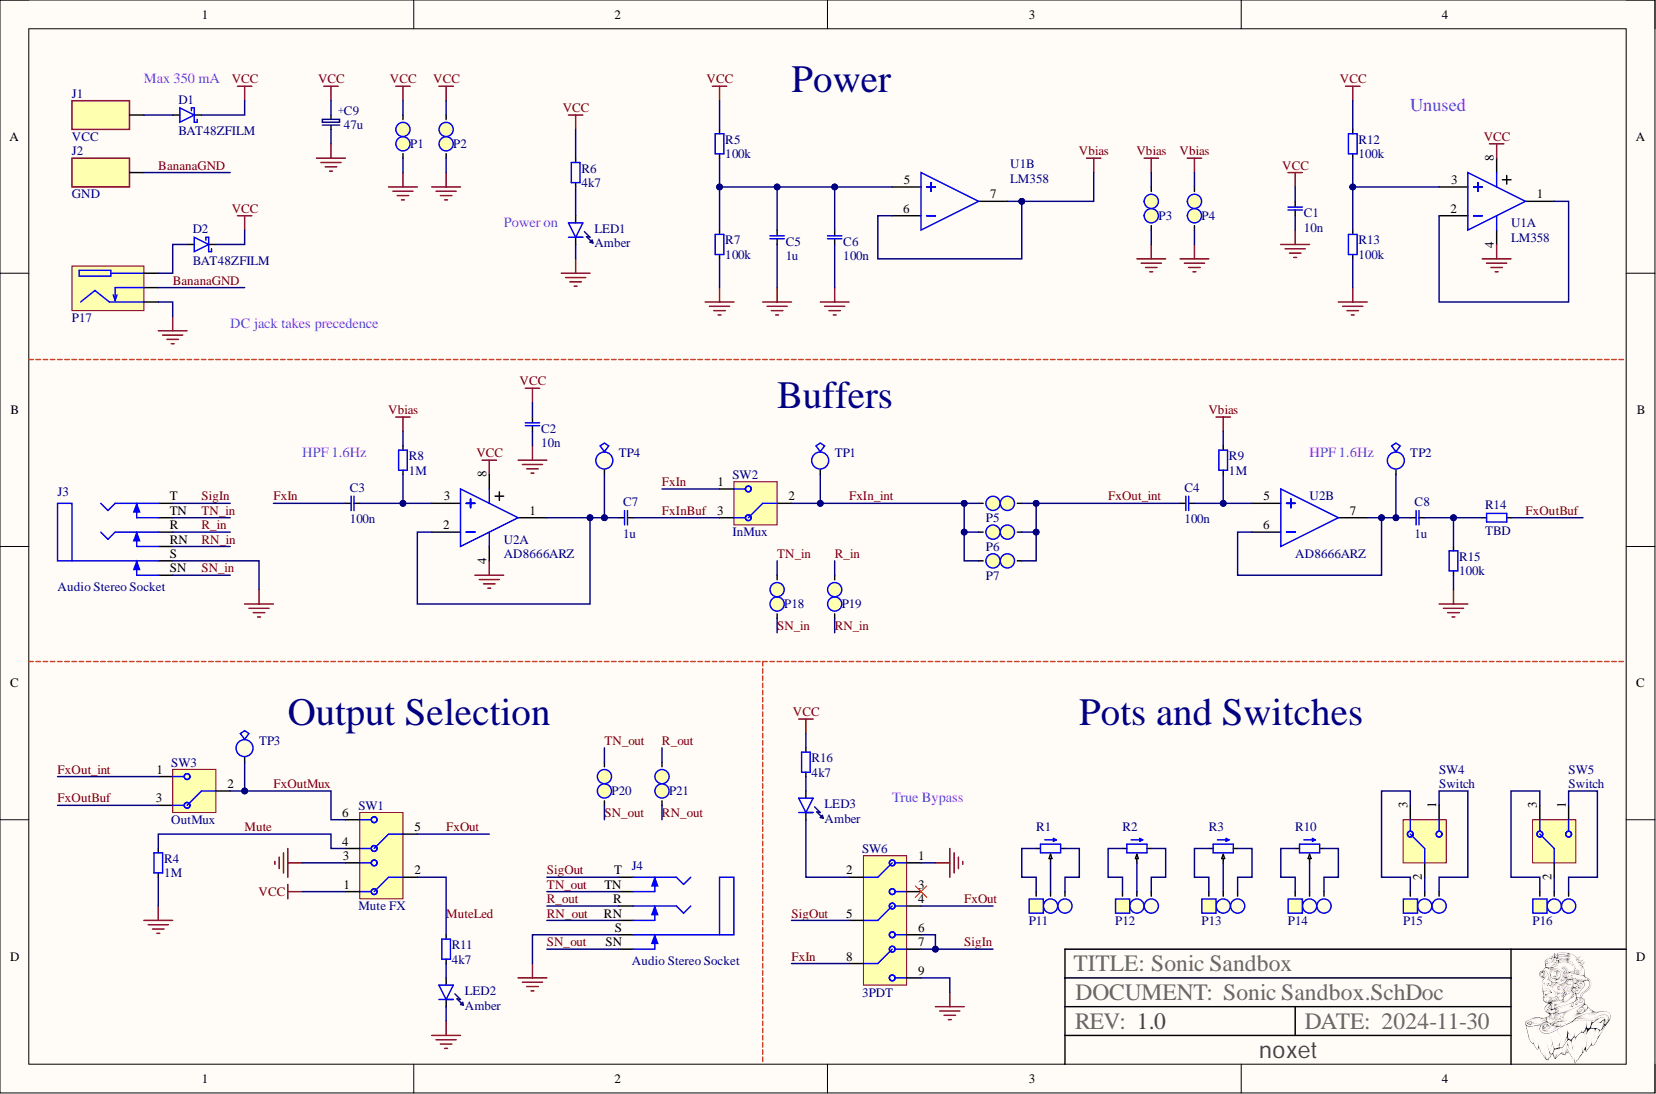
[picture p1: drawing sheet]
# Altium project Sonic Sandbox.PrjPcb
Revision: 1.0; Title: Sonic Sandbox
1 sheet, 64 parts. Net scope: global (net labels, ports and power ports of the same name join across sheets).
Board file: Sonic Sandbox.PcbDoc

## Sheet Sonic Sandbox.SchDoc: Sonic Sandbox
size A4; SheetNumber: 1; SheetTotal: 1

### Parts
C1  value 10n  [0805, cap]  (hidden comment: 0805, capacitor)
C2  value 10n  [0805, cap]  (hidden comment: 0805, capacitor)
C3  value 100n  [0805, cap]  (hidden comment: 0805, capacitor)
C4  value 100n  [0805, cap]  (hidden comment: 0805, capacitor)
C5  value 1u  [0805, cap]  (hidden comment: 0805, capacitor)
C6  value 100n  [0805, cap]  (hidden comment: 0805, capacitor)
C7  value 1u  [0805, cap]  (hidden comment: 0805, capacitor)
C8  value 1u  [0805, cap]  (hidden comment: 0805, capacitor)
C9  value 47u  [Cap, SMD, Polar, 5.3x5.3mm]  (hidden comment: Capacitor, TH 2mm)
D1  BAT48ZFILM  [SOD123]
D2  BAT48ZFILM  [SOD123]
J1  VCC  [Banana Conn VCC]
J2  GND  [Banana Conn GND]
J3  Audio Stereo Socket  [6.3mm Audio Socket PCB]
J4  Audio Stereo Socket  [6.3mm Audio Socket PCB]
LED1  Amber  [0805_led]
LED2  Amber  [0805_led]
LED3  Amber  [0805_led]
P1  1x2 Pin Heade Straight  [padtwo_L]  (value not drawn)
P2  1x2 Pin Heade Straight  [padtwo_L]  (value not drawn)
P3  1x2 Pin Heade Straight  [padtwo_L]  (value not drawn)
P4  1x2 Pin Heade Straight  [padtwo_L]  (value not drawn)
P5  1x2 Pin Heade Straight  [padtwo_L]  (value not drawn)
P6  1x2 Pin Heade Straight  [padtwo_L]  (value not drawn)
P7  1x2 Pin Heade Straight  [padtwo_L]  (value not drawn)
P11  1x3 Pin Header  [padThree_L]  (value not drawn)
P12  1x3 Pin Header  [padThree_L]  (value not drawn)
P13  1x3 Pin Header  [padThree_L]  (value not drawn)
P14  1x3 Pin Header  [padThree_L]  (value not drawn)
P15  1x3 Pin Header  [padThree_L]  (value not drawn)
P16  1x3 Pin Header  [padThree_L]  (value not drawn)
P17  Power socket  [DC Plug PCB]  (value not drawn)
P18  1x2 Pin Heade Straight  [padtwo_L]  (value not drawn)
P19  1x2 Pin Heade Straight  [padtwo_L]  (value not drawn)
P20  1x2 Pin Heade Straight  [padtwo_L]  (value not drawn)
P21  1x2 Pin Heade Straight  [padtwo_L]  (value not drawn)
R1  Potentiometer  [RK09L_15mm]  (value not drawn)
R2  Potentiometer  [RK09L_15mm]  (value not drawn)
R3  Potentiometer  [RK09L_15mm]  (value not drawn)
R4  value 1M  [0805]  (hidden comment: General resistor)
R5  value 100k  [0805]  (hidden comment: General resistor)
R6  value 4k7  [0805]  (hidden comment: General resistor)
R7  value 100k  [0805]  (hidden comment: General resistor)
R8  value 1M  [0805]  (hidden comment: General resistor)
R9  value 1M  [0805]  (hidden comment: General resistor)
R10  Potentiometer  [RK09L_15mm]  (value not drawn)
R11  value 4k7  [0805]  (hidden comment: General resistor)
R12  value 100k  [0805]  (hidden comment: General resistor)
R13  value 100k  [0805]  (hidden comment: General resistor)
R14  value TBD  [0805]  (hidden comment: General resistor)
R15  value 100k  [0805]  (hidden comment: General resistor)
R16  value 4k7  [0805]  (hidden comment: General resistor)
SW1  Mute FX  [SW_DPDT_MTS-202-A2]
SW2  InMux  [SW_SPDT_SMTS-102-A2]
SW3  OutMux  [SW_SPDT_SMTS-102-A2]
SW4  Switch  [SW_SPDT_SMTS-102-A2]
SW5  Switch  [SW_SPDT_SMTS-102-A2]
SW6  3PDT  [SW_3PDT_PBS-24-302]
TP1  Test Point  [TESTPOINT_SMD]  (value not drawn)
TP2  Test Point  [TESTPOINT_SMD]  (value not drawn)
TP3  Test Point  [TESTPOINT_SMD]  (value not drawn)
TP4  Test Point  [TESTPOINT_SMD]  (value not drawn)
U1  LM358  [SOIC8]  (parts A,B of 2)
U2  AD8666ARZ  [SOIC8]  (parts A,B of 2)

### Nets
GND: C1.2 C2.2 C5.2 C6.2 C9.1 J3.S J4.S LED1.0(Cathode) LED2.0(Cathode) P1.2 P2.2 P3.2 P4.2 P17.2 R4.1 R7.1 R13.1 R15.2 SW1.3 SW6.1 SW6.9 U1.4(V-) U2.4(V-)
Vbias: P3.1 P4.1 R8.2 R9.2 U1.6(IN-) U1.7(OUT)
VCC: C1.1 C2.1 C9.2 D1.1(K) D2.1(K) P1.1 P2.1 R5.2 R6.2 R12.2 R16.2 SW1.1 U1.8(V+) U2.8(V+)
BananaGND: J2.1 P17.3
FxIn: C3.2 SW2.1 SW6.8
FxIn_int: P5.2 P6.2 P7.2 SW2.2 TP1.0
FxInBuf: C7.1 SW2.3
FxOut: SW1.5 SW6.4
FxOut_int: C4.2 P5.1 P6.1 P7.1 SW3.1
FxOutBuf: R14.1 SW3.3
FxOutMux: SW1.6 SW3.2 TP3.0
Mute: R4.2 SW1.4
MuteLed: R11.2 SW1.2
R_in: J3.R P19.1
R_out: J4.R P21.1
RN_in: J3.RN(~{R}) P19.2
RN_out: J4.RN(~{R}) P21.2
SigIn: J3.T SW6.6 SW6.7
SigOut: J4.T SW6.5
SN_in: J3.SN(~{S}) P18.2
SN_out: J4.SN(~{S}) P20.2
TN_in: J3.TN(~{T}) P18.1
TN_out: J4.TN(~{T}) P20.1
NetC3_1: C3.1 R8.1 U2.3(IN+)
NetC4_1: C4.1 R9.1 U2.5(IN+)
NetC5_1: C5.1 C6.1 R5.1 R7.2 U1.5(IN+)
NetC7_2: C7.2 TP4.0 U2.1(OUT) U2.2(IN-)
NetC8_1: C8.1 R14.2 R15.1
NetC8_2: C8.2 TP2.0 U2.6(IN-) U2.7(OUT)
NetD1_2: D1.2(A) J1.1
NetD2_2: D2.2(A) P17.1
NetLED1_1: LED1.1 R6.1
NetLED2_1: LED2.1 R11.1
NetLED3_0: LED3.0(Cathode) SW6.2
NetLED3_1: LED3.1 R16.1
NetP11_1: P11.1 R1.1
NetP11_2: P11.2 R1.2
NetP11_3: P11.3 R1.3
NetP12_1: P12.1 R2.1
NetP12_2: P12.2 R2.2
NetP12_3: P12.3 R2.3
NetP13_1: P13.1 R3.1
NetP13_2: P13.2 R3.2
NetP13_3: P13.3 R3.3
NetP14_1: P14.1 R10.1
NetP14_2: P14.2 R10.2
NetP14_3: P14.3 R10.3
NetP15_1: P15.1 SW4.3
NetP15_2: P15.2 SW4.2
NetP15_3: P15.3 SW4.1
NetP16_1: P16.1 SW5.3
NetP16_2: P16.2 SW5.2
NetP16_3: P16.3 SW5.1
NetR12_1: R12.1 R13.2 U1.3(IN+)
NetU1_1: U1.1(OUT) U1.2(IN-)

Not connected (* = marked no-connect by the designer): SW6 3*

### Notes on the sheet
- - Verify all footprints
  - Add VR values
- Max 350 mA
- Power
- Unused
- (near LED1) Power on
- DC jack takes precedence
- HPF 1.6Hz
- Buffers
- (near TP2) HPF 1.6Hz
- Output Selection
- Pots and Switches
- True Bypass
